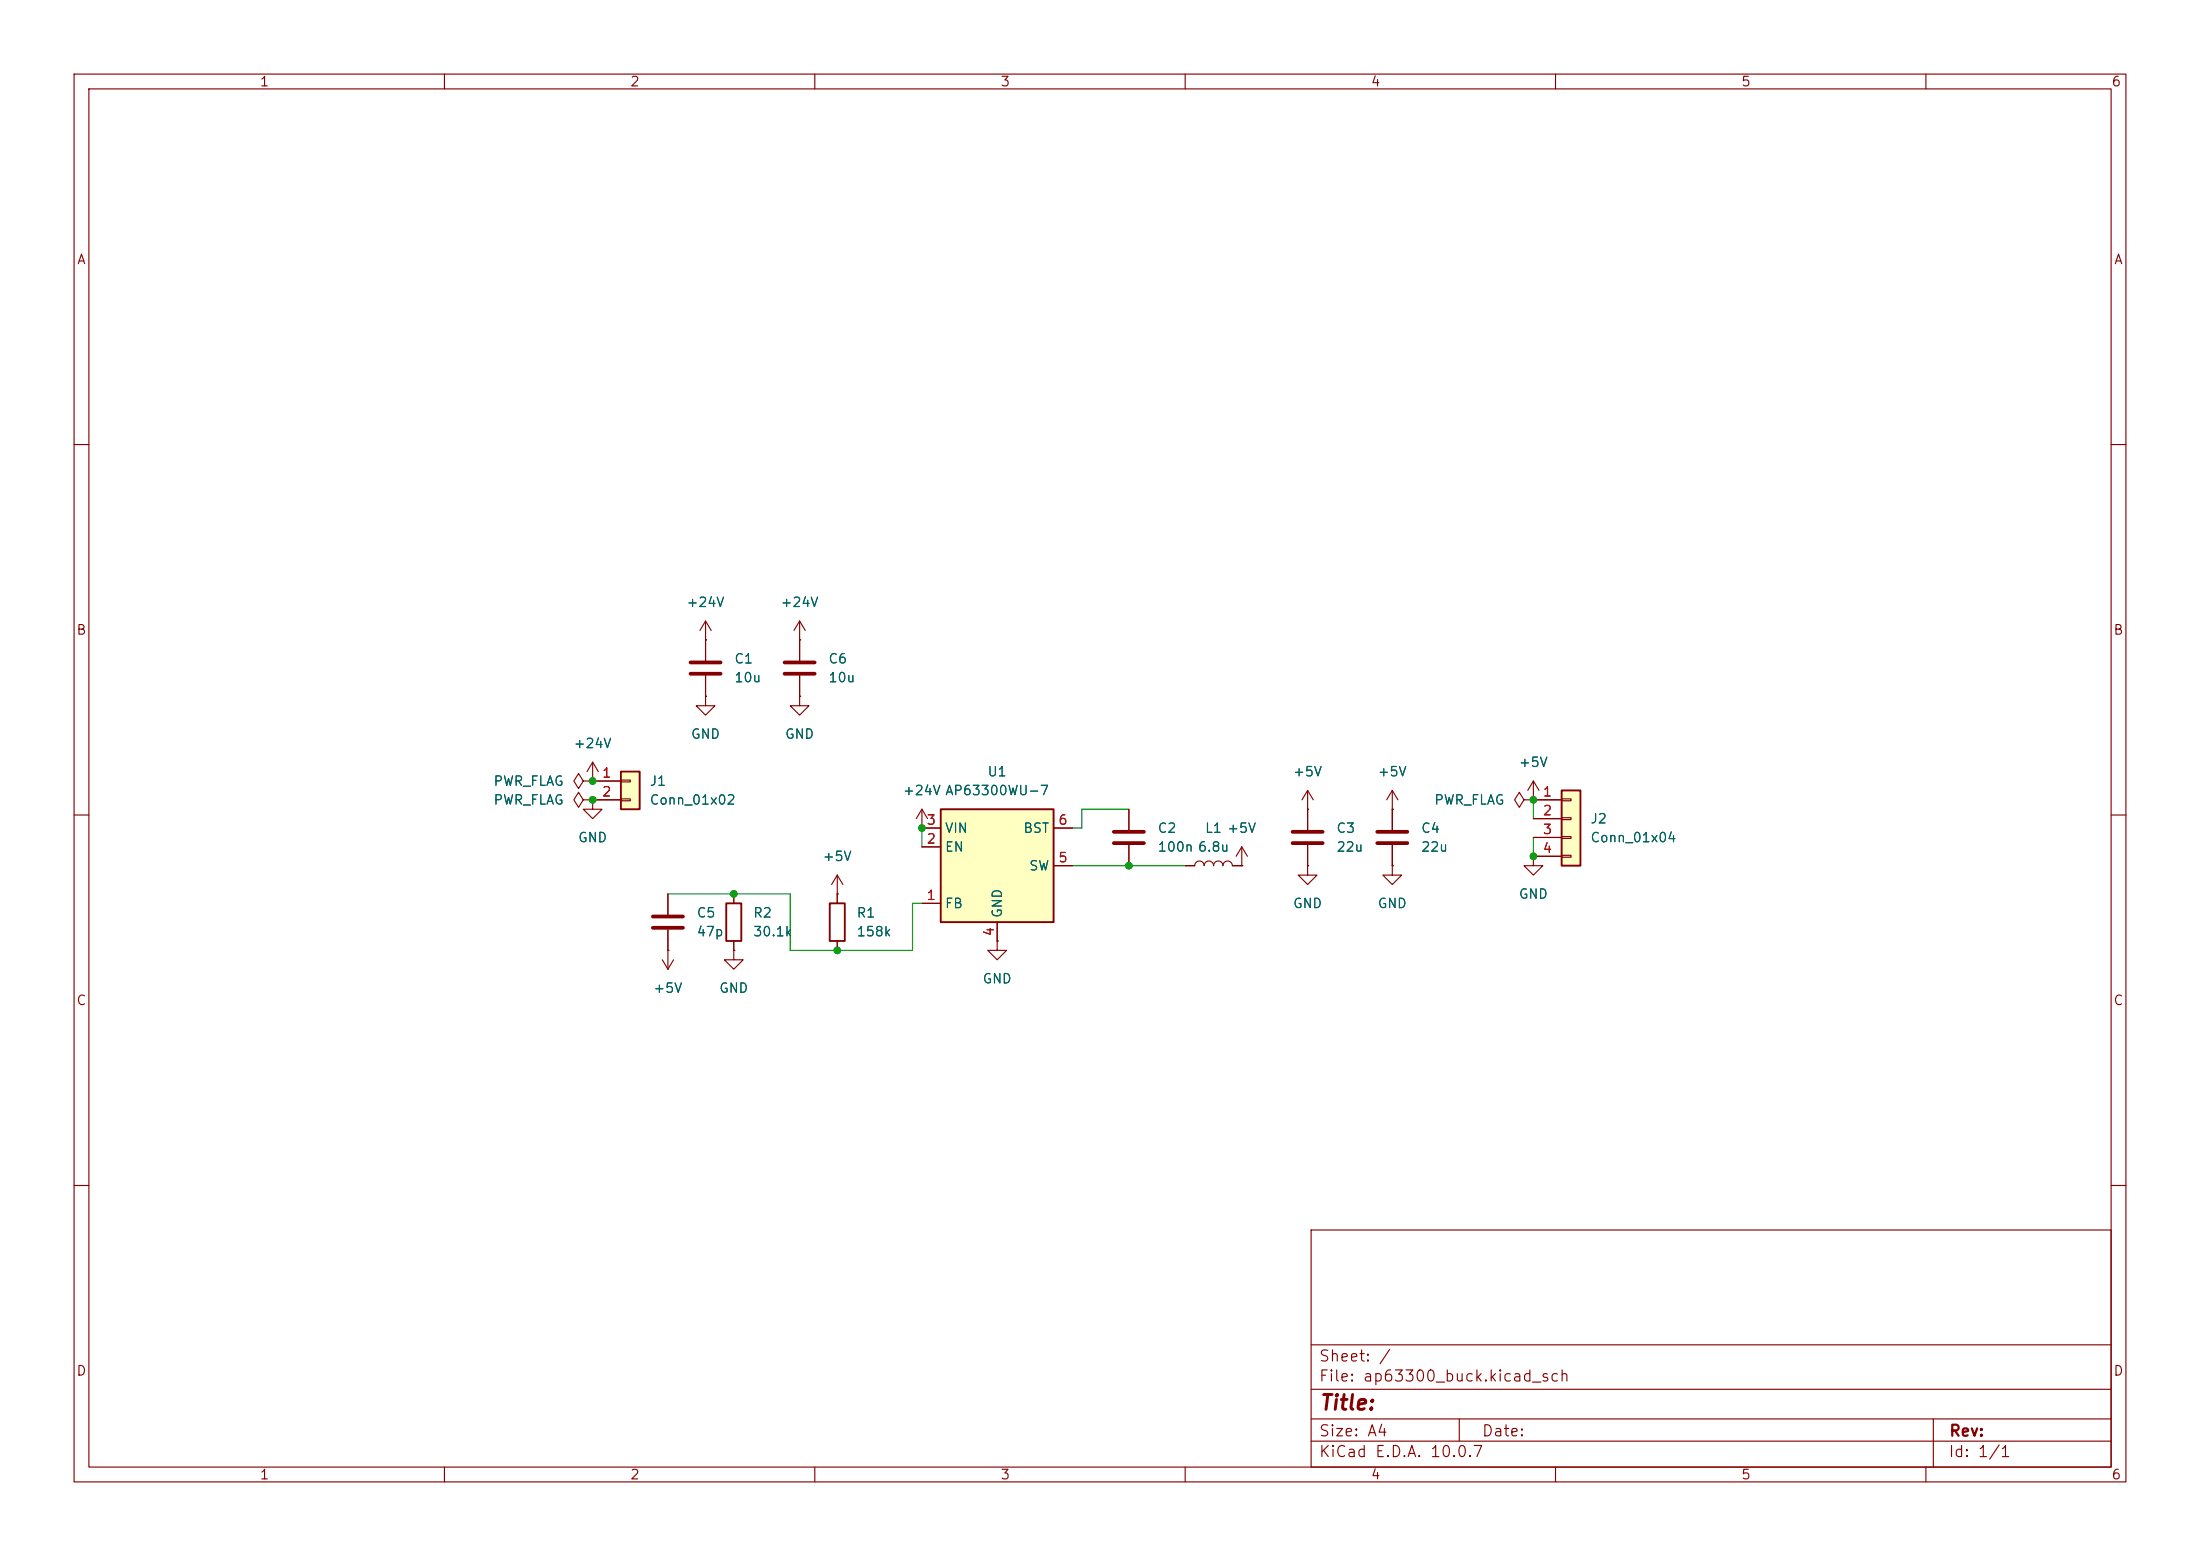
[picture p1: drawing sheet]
<svg xmlns="http://www.w3.org/2000/svg" width="297mm" height="210mm" viewBox="0 0 297 210" stroke-linecap="round" stroke-linejoin="round" font-family="sans-serif">
<g fill="none" stroke="#840000" stroke-width=".15">
<path d="M10 10h277v190h-277zM12 12h273v186h-273zM60 10v2M110 10v2M160 10v2M210 10v2M260 10v2M10 60h2M285 60h2M95.2 86.4h.1M95.2 83.8l-.7 1.3M95.2 83.8l.8 1.3"/>
<path d="M95.2 83.8v5.4M95.2 91.2v2.8M107.9 86.4h.1M107.9 94v1.3h1.3l-1.3 1.2-1.2-1.2h1.2M107.9 94h.1M107.9 83.8l-.7 1.3M107.9 83.8l.8 1.3M107.9 83.8v5.4M107.9 91.2v2.8M10 110h2M160 116.8h1.3a.64 .64 0 0 1 .6-.6 .64 .64 0 0 1 .7 .6 .64 .64 0 0 1 .6-.6 .64 .64 0 0 1 .6 .6 .64 .64 0 0 1 .7-.6 .64 .64 0 0 1 .6 .6 .64 .64 0 0 1 .6-.6 .64 .64 0 0 1 .7 .6h1.2M285 110h2"/>
<path d="M89.4 129.5l.8 1.3M90.2 128.3h.1M90.2 120.7v2.7M90.2 125.5v5.3M90.9 129.5l-.7 1.3M99.1 128.3v1.2h1.2l-1.2 1.3-1.3-1.3h1.3M99.1 128.3h.1M99.1 120.7v1.2M99.1 127v1.3M10 160h2M177 166h108v32h-108zM285 160h2"/>
<path d="M60 198v2M110 198v2M160 198v2M177 194.5h108M177 191.5h108M177 187.5h108M177 181.5h108M197 191.5v3M210 198v2M260 198v2M261 191.5v6.5"/>
</g>
<path d="M93.2 89.4h4.1M93.2 90.9h4.1M105.9 89.4h4.1M105.9 90.9h4.1M88.1 123.7h4.1M88.1 125.2h4.1" fill="none" stroke="#840000" stroke-width=".51"/>
<path d="M98 121.9h2.1v5.1h-2.1z" fill="none" stroke="#840000" stroke-width=".25"/>
<path d="M127 109.2h15.2v15.3h-15.2z" fill="#ffffc2"/>
<path d="M127 109.2h15.2v15.3h-15.2zM112 121.9h2v5.1h-2z" fill="none" stroke="#840000" stroke-width=".25"/>
<g fill="none" stroke="#840000" stroke-width=".15">
<path d="M78.7 108l-.6-1.1-.6 1.1 .6 1 .6-1h1.3M78.7 105.4l-.6-1-.6 1 .6 1 .6-1h1.3M80 108h.1M80 108v1.2h1.3l-1.3 1.3-1.3-1.3h1.3M80 105.4h.1M80 102.9l-.8 1.2M80 102.9l.8 1.2M80 102.9v2.5M113 118.1l-.7 1.3M113 118.1l.8 1.3M113 118.1v3.8M124.5 111.8h.1"/>
<path d="M124.5 114.3h2.5M124.5 111.8h2.5M124.5 109.2l-.8 1.3M124.5 109.2l.7 1.3M124.5 109.2v2.6M142.2 111.8h2.6M142.2 116.8h2.6M113 120.7h.1M113 127v1.3M124.5 121.9h2.5M134.6 127v1.3h1.3l-1.3 1.2-1.3-1.2h1.3M134.6 127h.1"/>
<path d="M134.6 124.5v2.5"/>
</g>
<path d="M83.8 104.1h2.6v5.1h-2.6z" fill="#ffffc2"/>
<path d="M83.8 104.1h2.6v5.1h-2.6z" fill="none" stroke="#840000" stroke-width=".25"/>
<g fill="none" stroke="#840000" stroke-width=".15">
<path d="M95.2 94v1.3h1.3l-1.3 1.2-1.2-1.2h1.2M95.2 94h.1M80 105.4h3.8M80 108h3.8M83.8 105.3h1.3v.2h-1.3zM83.8 107.8h1.3v.3h-1.3zM176.5 116.8v1.3h1.3l-1.3 1.3-1.2-1.3h1.2M176.5 116.8h.1M176.5 109.2h.1M176.5 106.7v5.3M176.5 114v2.8M176.5 106.7l-.7 1.3"/>
<path d="M176.5 106.7l.8 1.3M188 116.8v1.3h1.2l-1.2 1.3-1.3-1.3h1.3M188 116.8h.1M188 109.2h.1M188 106.7l-.8 1.3M188 106.7l.7 1.3M188 106.7v5.3M188 114v2.8M205.7 108l-.6-1.1-.6 1.1 .6 1 .6-1h1.3M207 108h.1M207 115.6v1.2h1.3l-1.3 1.3-1.3-1.3h1.3M207 115.6h.1"/>
<path d="M207 105.4l-.8 1.3M207 105.4l.8 1.3M207 105.4v2.6"/>
</g>
<path d="M174.5 112.3h4.1M174.5 113.8h4.1M185.9 112.3h4.1M185.9 113.8h4.1" fill="none" stroke="#840000" stroke-width=".51"/>
<path d="M210.8 106.7h2.6v10.1h-2.6z" fill="#ffffc2"/>
<path d="M210.8 106.7h2.6v10.1h-2.6z" fill="none" stroke="#840000" stroke-width=".25"/>
<g fill="none" stroke="#840000" stroke-width=".15">
<path d="M95.2 94h.1M95.2 86.4h.1M95.2 86.4v2.8M95.2 91.2v2.8M107.9 86.4h.1M107.9 94h.1M107.9 86.4v2.8M107.9 91.2v2.8M80 108h.1M80 105.4h.1M80 108h3.8M80 105.4h3.8"/>
<path d="M124.5 111.8h.1M124.5 114.3h2.5M124.5 111.8h2.5M142.2 111.8h2.6M142.2 116.8h2.6M152.4 109.2v2.8M152.4 114v2.8M160 116.8h1.3M166.4 116.8h1.2M167.6 116.8h.1M167.6 114.3l-.7 1.3M167.6 114.3l.8 1.3"/>
<path d="M167.6 114.3v2.5M176.5 116.8h.1M176.5 109.2h.1M176.5 109.2v2.8M176.5 114v2.8M188 116.8h.1M188 109.2h.1M188 109.2v2.8M188 114v2.8M207 108h.1M207 115.6h.1M207 108h3.8"/>
<path d="M207 110.5h3.8M207 113h3.8M207 115.6h3.8M210.8 107.8h1.3v.3h-1.3zM210.8 110.4h1.3v.2h-1.3zM210.8 112.9h1.3v.3h-1.3zM210.8 115.4h1.3v.3h-1.3zM90.2 128.3h.1M90.2 120.7v2.7M90.2 125.5v2.8M99.1 128.3h.1M99.1 120.7v1.2"/>
<path d="M99.1 127v1.3M113 120.7h.1M113 120.7v1.2M113 127v1.3M124.5 121.9h2.5M134.6 127h.1M134.6 124.5v2.5"/>
</g>
<path d="M150.4 112.3h4M150.4 113.8h4" fill="none" stroke="#840000" stroke-width=".51"/>
<path d="M124.5 111.8v2.5M144.8 116.8h15.2M152.4 109.2h-6.4v2.6h-1.2M207 108v2.5M207 113v2.6M90.2 120.7h16.5v7.6h16.5v-6.4h1.3" fill="none" stroke="#009600" stroke-width=".15"/>
<g fill="#009600" stroke="#009600" stroke-width=".14">
<circle cx="99.1" cy="120.7" r=".46"/>
<circle cx="124.5" cy="111.8" r=".46"/>
<circle cx="113" cy="128.3" r=".46"/>
<circle cx="80" cy="108" r=".46"/>
<circle cx="80" cy="105.4" r=".46"/>
<circle cx="152.4" cy="116.8" r=".46"/>
<circle cx="207" cy="115.6" r=".46"/>
<circle cx="207" cy="108" r=".46"/>
</g>
<text font-size="2" fill="#840000" x="178" y="190.8">Title:</text>
<g font-size="1.5" fill="#840000">
<text x="178" y="184.1">Sheet: /</text>
<text x="178" y="186.8">File: ap63300_buck.kicad_sch</text>
<text x="178" y="197">KiCad E.D.A. 10.0.7</text>
<text x="178" y="194.2">Size: A4</text>
<text x="200" y="194.2">Date:</text>
<text x="263" y="197">Id: 1/1</text>
<text x="263" y="194.2">Rev:</text>
</g>
<g font-size="1.3" fill="#840000">
<text x="35" y="12">1</text>
<text x="85" y="12">2</text>
<text x="135" y="12">3</text>
<text x="185" y="12">4</text>
<text x="235" y="12">5</text>
<text x="285" y="12">6</text>
<text x="10.3" y="36">A</text>
<text x="285.3" y="36">A</text>
<text x="10.2" y="86">B</text>
<text x="285.2" y="86">B</text>
<text x="10.2" y="136">C</text>
<text x="285.2" y="136">C</text>
<text x="10.2" y="186">D</text>
<text x="285.2" y="186">D</text>
<text x="35" y="200">1</text>
<text x="85" y="200">2</text>
<text x="135" y="200">3</text>
<text x="185" y="200">4</text>
<text x="235" y="200">5</text>
<text x="285" y="200">6</text>
</g>
<g font-size="1.3" fill="#006464">
<text x="92.6" y="82.2">+24V</text>
<text x="105.3" y="82.2">+24V</text>
<text x="99" y="89.9">C1</text>
<text x="111.7" y="89.9">C6</text>
<text x="99" y="92.4">10u</text>
<text x="111.7" y="92.4">10u</text>
<text x="77.3" y="101.3">+24V</text>
<text x="93.2" y="100">GND</text>
<text x="105.9" y="100">GND</text>
<text x="66.5" y="106.4">PWR_FLAG</text>
<text x="87.6" y="106.4">J1</text>
<text x="121.8" y="107.6">+24V AP63300WU-7</text>
<text x="133.2" y="105.1">U1</text>
<text x="174.5" y="105.1">+5V</text>
<text x="185.9" y="105.1">+5V</text>
<text x="204.9" y="103.8">+5V</text>
<text x="66.5" y="108.9">PWR_FLAG</text>
<text x="77.9" y="114">GND</text>
<text x="87.6" y="108.9">Conn_01x02</text>
<text x="127.5" y="112.7">VIN</text>
<text x="138.1" y="112.7">BST</text>
<text x="156.2" y="112.7">C2</text>
<text x="162.6" y="112.7">L1 +5V</text>
<text x="180.3" y="112.7">C3</text>
<text x="191.8" y="112.7">C4</text>
<text x="193.5" y="108.9">PWR_FLAG</text>
<text x="214.6" y="111.5">J2</text>
<text x="214.6" y="114">Conn_01x04</text>
<text x="111" y="116.5">+5V</text>
<text x="127.5" y="115.3">EN</text>
<text x="138.8" y="117.8">SW</text>
<text x="156.2" y="115.3">100n 6.8u</text>
<text x="180.3" y="115.3">22u</text>
<text x="191.8" y="115.3">22u</text>
<text x="94" y="124.2">C5</text>
<text x="101.6" y="124.2">R2</text>
<text x="115.6" y="124.2">R1</text>
<text x="127.5" y="122.9">FB</text>
<text x="135.6" y="124" transform="rotate(-90 135.6 124)">GND</text>
<text x="174.5" y="122.9">GND</text>
<text x="185.9" y="122.9">GND</text>
<text x="204.9" y="121.6">GND</text>
<text x="94" y="126.7">47p</text>
<text x="101.6" y="126.7">30.1k</text>
<text x="115.6" y="126.7">158k</text>
<text x="88.1" y="134.3">+5V</text>
<text x="97" y="134.3">GND</text>
<text x="132.6" y="133">GND</text>
</g>
<g font-size="1.3" fill="#a90000">
<text x="81.2" y="105.3">1</text>
<text x="81.2" y="107.8">2</text>
<text x="208.2" y="107.8">1</text>
<text x="125" y="111.6">3</text>
<text x="142.8" y="111.6">6</text>
<text x="208.2" y="110.4">2</text>
<text x="208.2" y="112.9">3</text>
<text x="125" y="114.2">2</text>
<text x="142.8" y="116.7">5</text>
<text x="208.2" y="115.4">4</text>
<text x="125" y="121.8">1</text>
<text x="134.5" y="126.5" transform="rotate(-90 134.5 126.5)">4</text>
</g>
</svg>
